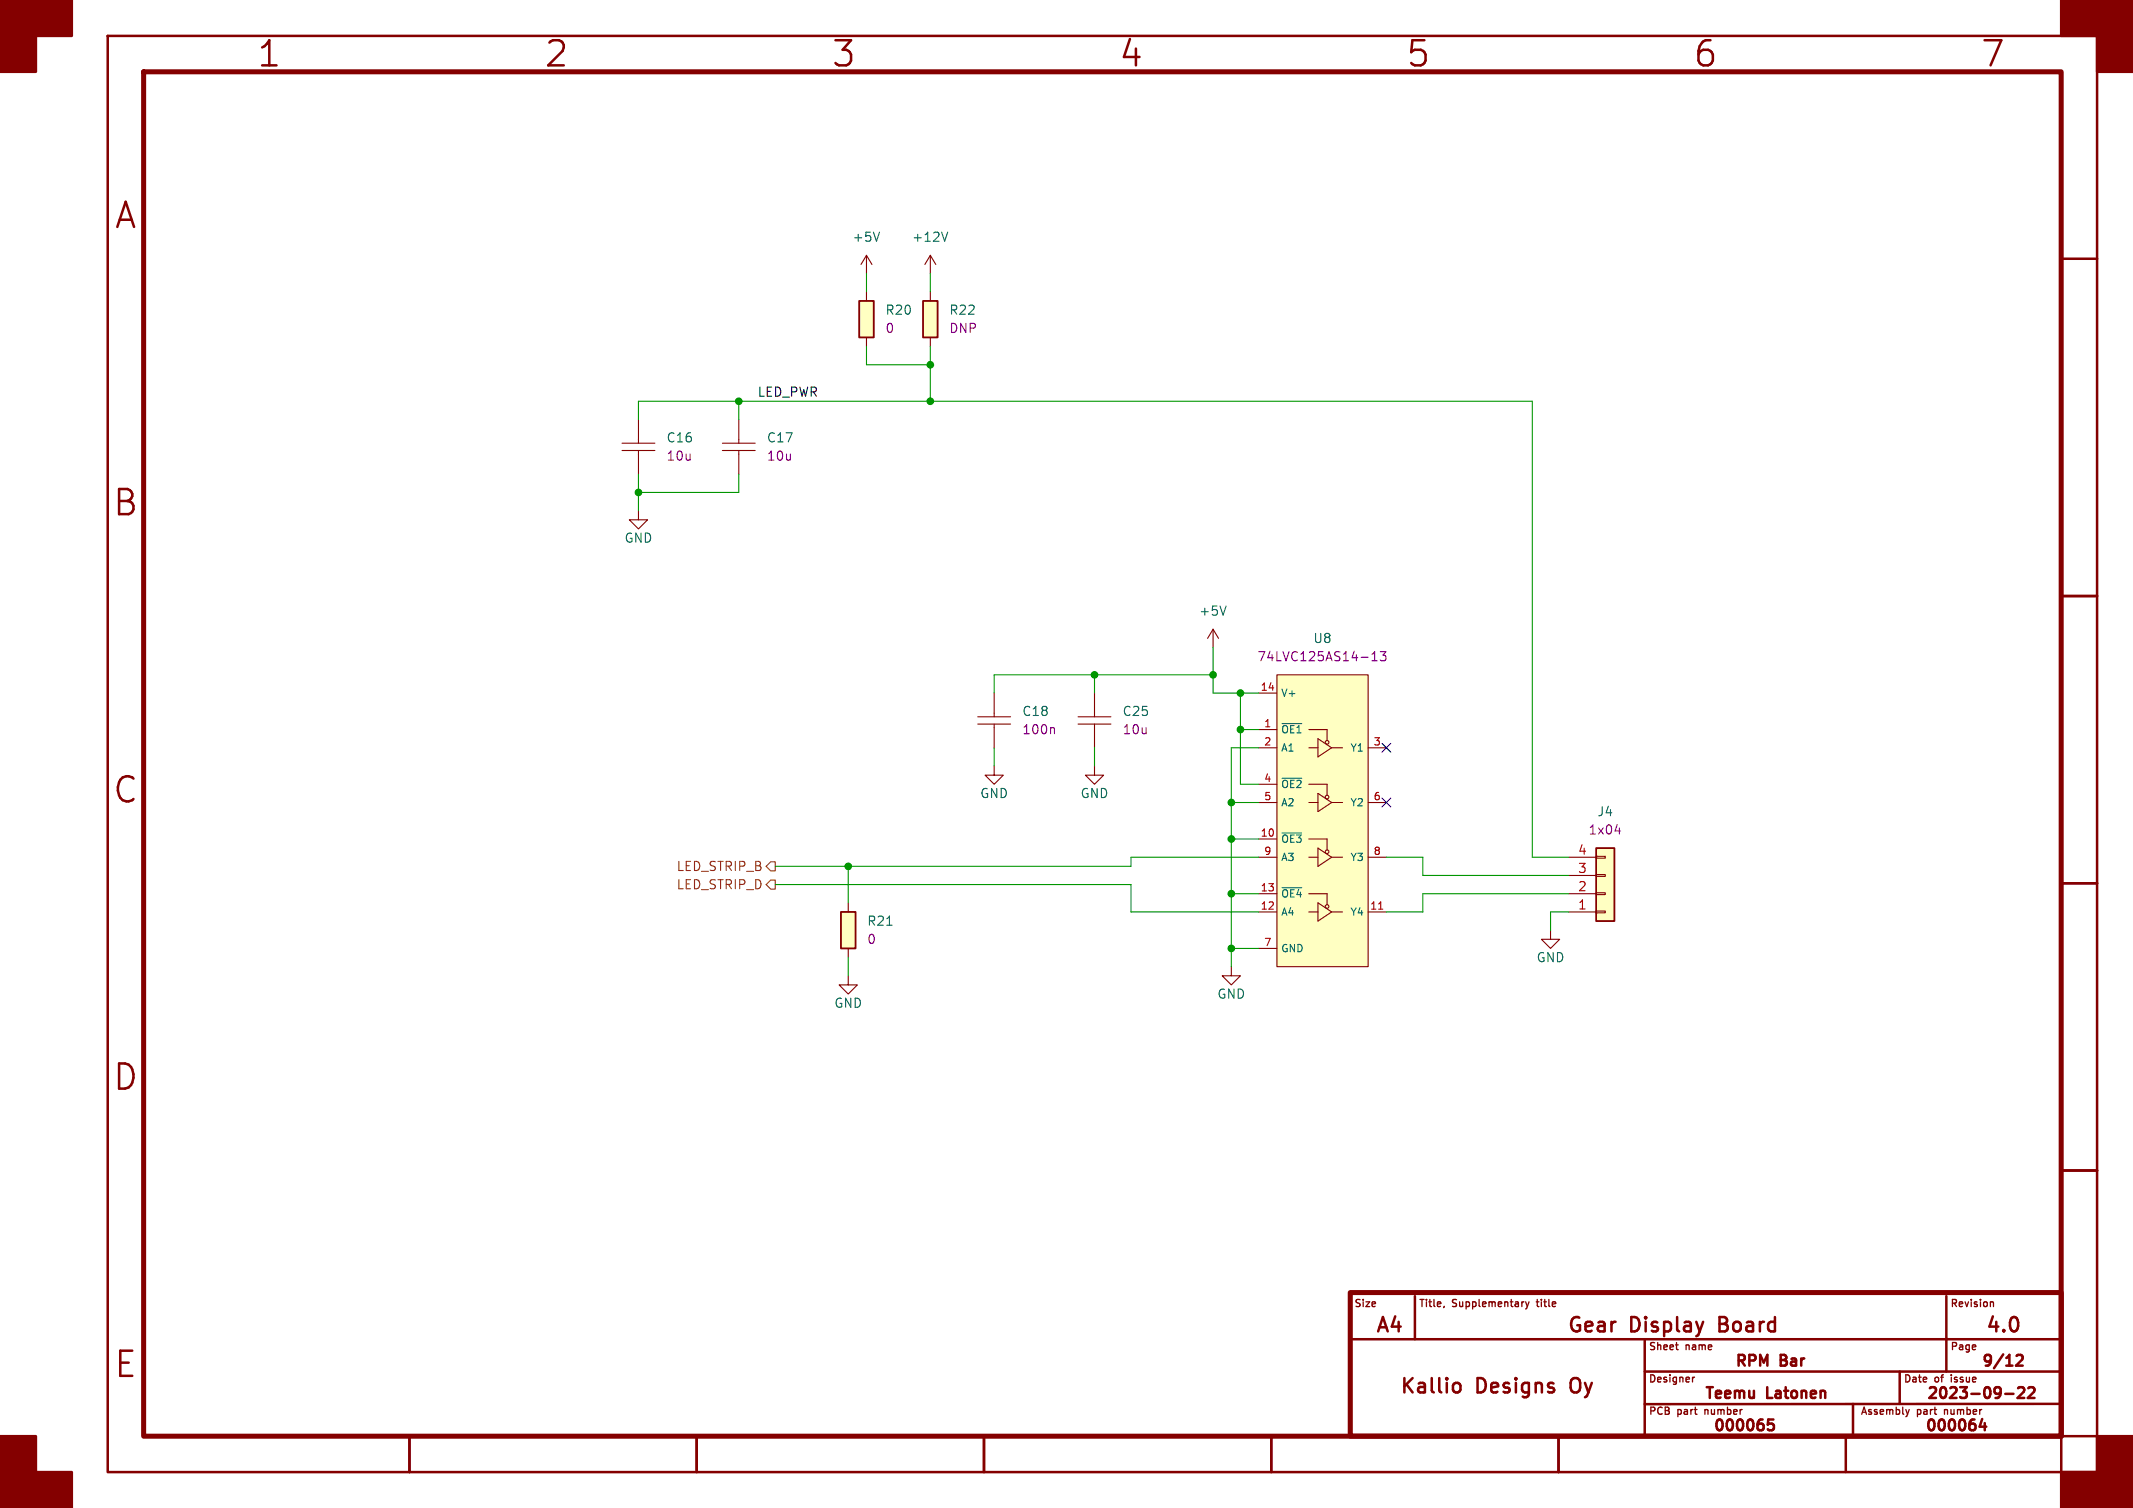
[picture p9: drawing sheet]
<svg xmlns="http://www.w3.org/2000/svg" width="297mm" height="210mm" viewBox="0 0 297 210" stroke-linecap="round" stroke-linejoin="round" font-family="sans-serif">
<g fill="none" stroke="#840000" stroke-width=".35">
<path d="M15 5h277v200h-277zM287 36h5M287 83h5M287 123h5M287 163h5M188 186.5h99M197 180.5v6M202.4 192.8a.54 .54 0 0 1 .5-.2 .54 .54 0 0 1 .5 .4v.5a.54 .54 0 0 1-.5 .4 .54 .54 0 0 1-.5-.2M229 186.5v13.5M229 191h58M237.1 184.1l-.4 1.3M246.9 197.7h-.7l-.1 .7 .3-.1h.5l.1 .2-.1 .5-.2 .2h-.3l-.3-.2"/>
<path d="M258 195.5v4.5M264.5 191v4.5M271 180.5v10.5M276 197.6l-.4 1.1h1M276.4 198.2v1M279.2 194.1h1.2M280.8 188.8l.2-.1 .5 .1a.41 .41 0 0 1 .1 .5l-.9 .9h.9M281 193.3l.2-.1 .5 .1a.41 .41 0 0 1 .1 .5l-.9 .9h1M282.4 193.3l.2-.1 .5 .1a.41 .41 0 0 1 .1 .5l-.8 .9h.9M287 195.5h-58M57 200v5M97 200v5"/>
<path d="M137 200v5M177 200v5M181 200h111M217 200v5M257 200v5M287 200v5"/>
</g>
<path d="M20 10h267v190h-267zM188 180h99v20h-99z" fill="none" stroke="#840000" stroke-width=".7"/>
<g fill="#840000" stroke="#840000" stroke-width=".35">
<path d="M0 0h10v5h-5v5h-5z"/>
<path d="M0 200h5v5h5v5h-10z"/>
<path d="M287 0h10v10h-5v-5h-5z"/>
<path d="M292 200h5v10h-10v-5h5z"/>
</g>
<path d="M201.1 181.9l-.1 .2M212.1 181.3h.1M212.4 181.3l.3 .7M212.7 182l-.3 .3M212.9 181.3l-.2 .7M233.6 188h.1M235.7 191.8v.7M236 191.8l-.3 .2M265.4 196.3l.2 .7M265.6 197l-.1 .2M265.8 196.3l-.2 .7M277.2 181.3h.3l.1 .7" fill="none" stroke="#840000" stroke-width=".18"/>
<path d="M120.6 35.6l-.7 1.2M120.6 35.6v2.5M120.6 35.6l.8 1.2M88.9 58.4v3.3M102.9 58.4v3.3M86.6 62.7h4.6M86.6 61.7h4.6M88.9 62.7v3.3M100.6 62.7h4.6M100.6 61.7h4.6M102.9 62.7v3.3M171.4 134.6v1.3h1.3l-1.3 1.3-1.2-1.3h1.2" fill="none" stroke="#840000" stroke-width=".15"/>
<path d="M122.5 32.3l-.5 1.3" fill="none" stroke="#006464" stroke-width=".15"/>
<path d="M117.1 127h2v5.1h-2z" fill="#ffffc2"/>
<path d="M117.1 127h2v5.1h-2z" fill="none" stroke="#840000" stroke-width=".25"/>
<path d="M118.1 135.9v1.3h1.3l-1.3 1.2-1.3-1.2h1.3M118.1 125.7v1.3M118.1 132.1v1.3" fill="none" stroke="#840000" stroke-width=".15"/>
<path d="M123.5 128.8h.7" fill="none" stroke="#006464" stroke-width=".15"/>
<path d="M128.5 41.9h2.1v5.1h-2.1z" fill="#ffffc2"/>
<path d="M128.5 41.9h2.1v5.1h-2.1z" fill="none" stroke="#840000" stroke-width=".25"/>
<path d="M129.5 35.6v2.5M129.5 35.6l-.7 1.2M129.5 35.6l.8 1.2M129.5 40.6v1.3M129.5 47v1.3M88.9 71.1v1.3h1.3l-1.3 1.3-1.3-1.3h1.3" fill="none" stroke="#840000" stroke-width=".15"/>
<path d="M132 32.3l-.5 1.3" fill="none" stroke="#006464" stroke-width=".15"/>
<path d="M119.6 41.9h2.1v5.1h-2.1z" fill="#ffffc2"/>
<path d="M119.6 41.9h2.1v5.1h-2.1z" fill="none" stroke="#840000" stroke-width=".25"/>
<path d="M120.6 40.6v1.3M120.6 47v1.3" fill="none" stroke="#840000" stroke-width=".15"/>
<path d="M222.2 118.1h2.6v10.2h-2.6z" fill="#ffffc2"/>
<path d="M218.4 119.4h3.8M222.2 119.3h1.3v.2h-1.3zM215.9 129.5v1.3h1.3l-1.3 1.3-1.3-1.3h1.3M218.4 127h3.8M218.4 124.5h3.8M218.4 121.9h3.8M222.2 121.8h1.3v.2h-1.3zM222.2 124.3h1.3v.3h-1.3zM222.2 126.9h1.3v.2h-1.3z" fill="none" stroke="#840000" stroke-width=".15"/>
<path d="M222.2 118.1h2.6v10.2h-2.6z" fill="none" stroke="#840000" stroke-width=".25"/>
<path d="M224.9 115.7h.8M225.5 115.3v.8" fill="none" stroke="#840084" stroke-width=".15"/>
<path d="M177.8 94h12.7v40.6h-12.7z" fill="#ffffc2"/>
<g fill="none" stroke="#840000" stroke-width=".15">
<path d="M136.1 99.8h4.6M138.4 96.5v3.3M150.1 99.8h4.6M152.4 96.5v3.3M168.9 87.6l-.8 1.3M168.9 87.6v2.6M168.9 87.6l.8 1.3M175.3 96.5h2.5M177.8 94h12.7v40.6h-12.7zM136.1 100.8h4.6M138.4 106.7v1.3h1.3l-1.3 1.2-1.2-1.2h1.2M138.4 100.8v3.3"/>
<path d="M150.1 100.8h4.6M152.4 106.7v1.3h1.3l-1.3 1.2-1.3-1.2h1.3M152.4 100.8v3.3M175.3 116.8h2.5M175.3 109.2h2.5M175.3 101.6h2.5M175.3 119.4h2.5M175.3 111.8h2.5M175.3 104.1h2.5M182.2 116.8h2.6v1.6M182.2 109.2h2.6v1.5M182.2 101.6h2.6v1.5"/>
<path d="M182.2 119.4h1.3M182.2 111.8h1.3M182.2 104.1h1.3M183.5 102.9l1.9 1.2-1.9 1.3zM183.5 110.5l1.9 1.3-1.9 1.2zM183.5 118.1l1.9 1.3-1.9 1.3zM185.4 119.4h1.5M185.4 111.8h1.5M185.4 104.1h1.5M190.5 119.4h2.5M190.5 111.8h2.5M190.5 104.1h2.5"/>
<path d="M175.3 124.5h2.5M175.3 127h2.5M175.3 132.1h2.5M182.2 124.5h2.6v1.5M182.2 127h1.3M183.5 125.7l1.9 1.3-1.9 1.3zM185.4 127h1.5M190.5 127h2.5"/>
<circle cx="184.8" cy="118.6" r=".25"/>
<circle cx="184.8" cy="111" r=".25"/>
<circle cx="184.8" cy="103.4" r=".25"/>
<circle cx="184.8" cy="126.2" r=".25"/>
</g>
<path d="M170.7 84.4l-.4 1.3M178.5 100.8h2.8M178.5 116h2.8M178.5 108.4h2.8M178.5 123.6h2.8" fill="none" stroke="#006464" stroke-width=".15"/>
<path d="M192 126.6h.5" fill="none" stroke="#a90000" stroke-width=".15"/>
<path d="M191 92h.8M191 91.1l.4-.4v1.3M192.2 90.7h.8l-.4 .5 .3 .2v.5l-.2 .1h-.3l-.2-.1M146.6 101.3l.2 .2v.7" fill="none" stroke="#840084" stroke-width=".15"/>
<path d="M107.3 120h.6v1.3h-.6l-.6-.6zM107.3 122.6h.6v1.2h-.6l-.6-.6z" fill="none" stroke="#725600" stroke-width=".15"/>
<g fill="none" stroke="#009600" stroke-width=".15">
<path d="M120.6 38.1v2.5M129.5 38.1v2.5M88.9 58.4v-2.5h124.5v63.5h5M102.9 55.9v2.5M120.6 48.3v2.5h8.9M129.5 48.3v7.6M88.9 66v5.1M102.9 66v2.6h-14M152.4 94v2.5M168.9 94h-30.5v2.5M168.9 90.2v6.3h6.4M172.7 96.5v12.7h2.6"/>
<path d="M138.4 104.1v2.6M152.4 104.1v2.6M171.4 111.8h3.9M171.4 116.8h3.9M172.7 101.6h2.6M175.3 119.4h-17.8v1.3h-49.6M175.3 104.1h-3.9v30.5M193 119.4h5.1v2.5h20.3M107.9 123.2h49.6v3.8h17.8M118.1 120.7v5M118.1 133.4v2.5M171.4 124.5h3.9"/>
<path d="M171.4 132.1h3.9M218.4 124.5h-20.3v2.5h-5.1M218.4 127h-2.5v2.5"/>
</g>
<path d="M192.4 103.5l1.2 1.2M192.4 111.2l1.2 1.2M193.6 103.5l-1.2 1.2M193.6 111.2l-1.2 1.2" fill="none" stroke="#000084" stroke-width=".15"/>
<g fill="#009600" stroke="#009600" stroke-width=".15">
<circle cx="102.9" cy="55.9" r=".46"/>
<circle cx="152.4" cy="94" r=".46"/>
<circle cx="118.1" cy="120.7" r=".46"/>
<circle cx="129.5" cy="55.9" r=".46"/>
<circle cx="129.5" cy="50.8" r=".46"/>
<circle cx="88.9" cy="68.6" r=".46"/>
<circle cx="171.4" cy="132.1" r=".46"/>
<circle cx="171.4" cy="124.5" r=".46"/>
<circle cx="172.7" cy="101.6" r=".46"/>
<circle cx="171.4" cy="116.8" r=".46"/>
<circle cx="171.4" cy="111.8" r=".46"/>
<circle cx="168.9" cy="94" r=".46"/>
<circle cx="172.7" cy="96.5" r=".46"/>
</g>
<g font-size="4.9" fill="#840000">
<text x="35.7" y="9.8">1</text>
<text x="75.7" y="9.8">2</text>
<text x="115.7" y="9.8">3</text>
<text x="155.7" y="9.8">4</text>
<text x="195.7" y="9.8">5</text>
<text x="235.7" y="9.8">6</text>
<text x="275.7" y="9.8">7</text>
<text x="15.8" y="32.3">A</text>
<text x="15.6" y="72.3">B</text>
<text x="15.6" y="112.3">C</text>
<text x="15.6" y="152.3">D</text>
<text x="15.7" y="192.3">E</text>
</g>
<g font-size="2.8" fill="#840000">
<text x="191.4" y="186">A4</text>
<text x="218.1" y="186">Gear</text>
<text x="227" y="186">Display</text>
<text x="239.9" y="186">Board</text>
<text x="276.3" y="186">4.0</text>
<text x="194.7" y="194.5">Kallio</text>
<text x="205.6" y="194.5">Designs</text>
<text x="219.3" y="194.5">Oy</text>
</g>
<g font-size="2.1" fill="#840000">
<text x="241.5" y="190.8">RPM</text>
<text x="248.1" y="190.8">Bar</text>
<text x="275.7" y="190.8">9/12</text>
<text x="237.1" y="195.3">Teemu</text>
<text x="246.1" y="195.3">Latonen</text>
<text x="268.1" y="195.3">2023-09-22</text>
<text x="238.3" y="199.8">000065</text>
<text x="267.8" y="199.8">000064</text>
</g>
<g font-size="1.8" fill="#006464">
<text x="118.6" y="33.9">+5V</text>
<text x="126.9" y="33.9">+12V</text>
<text x="123.2" y="44">R20</text>
<text x="132.1" y="44">R22</text>
<text x="92.7" y="61.8">C16</text>
<text x="106.7" y="61.8">C17</text>
<text x="86.9" y="75.8">GND</text>
<text x="166.9" y="86">+5V</text>
<text x="182.8" y="89.8">U8</text>
<text x="142.2" y="99.9">C18</text>
<text x="156.2" y="99.9">C25</text>
<text x="136.4" y="111.4">GND</text>
<text x="150.4" y="111.4">GND</text>
<text x="222.3" y="113.9">J4</text>
<text x="120.7" y="129.1">R21</text>
<text x="213.9" y="134.2">GND</text>
<text x="116.1" y="140.6">GND</text>
<text x="169.4" y="139.3">GND</text>
</g>
<g font-size="1.8" fill="#840084">
<text x="123.2" y="46.6">0</text>
<text x="132.1" y="46.6">DNP</text>
<text x="92.7" y="64.4">10u</text>
<text x="106.7" y="64.4">10u</text>
<text x="175" y="92.3">74LVC125AS14-13</text>
<text x="142.2" y="102.5">100n</text>
<text x="156.2" y="102.5">10u</text>
<text x="221.1" y="116.4">1x04</text>
<text x="120.7" y="131.7">0</text>
</g>
<text font-size="1.8" fill="#0f0f0f" x="105.4" y="55.3">LED_PWR</text>
<g font-size="1.8" fill="#a90000">
<text x="219.6" y="119.1">4</text>
<text x="219.6" y="124.2">2</text>
<text x="219.6" y="121.7">3</text>
<text x="219.6" y="126.7">1</text>
</g>
<g font-size="1.8" fill="#725600">
<text x="94.1" y="121.5">LED_STRIP_B</text>
<text x="94.1" y="124.1">LED_STRIP_D</text>
</g>
<g font-size="1.4" fill="#a90000">
<text x="175.4" y="96.3">14</text>
<text x="175.9" y="101.3">1</text>
<text x="175.9" y="103.9">2</text>
<text x="191.2" y="103.9">3</text>
<text x="175.9" y="109">4</text>
<text x="175.9" y="111.5">5</text>
<text x="191.2" y="111.5">6</text>
<text x="175.4" y="116.6">10</text>
<text x="175.9" y="119.1">9</text>
<text x="191.2" y="119.1">8</text>
<text x="175.4" y="124.2">13</text>
<text x="175.4" y="126.7">12</text>
<text x="175.9" y="131.8">7</text>
<text x="190.7" y="126.7">11</text>
</g>
<g font-size="1.4" fill="#006464">
<text x="178.3" y="97.3">V+</text>
<text x="178.3" y="102.3">~{OE1}</text>
<text x="178.3" y="104.9">A1</text>
<text x="187.9" y="104.9">Y1</text>
<text x="178.3" y="110">~{OE2}</text>
<text x="178.3" y="112.5">A2</text>
<text x="187.9" y="112.5">Y2</text>
<text x="178.3" y="117.6">~{OE3}</text>
<text x="178.3" y="125.2">~{OE4}</text>
<text x="178.3" y="120.1">A3</text>
<text x="187.9" y="120.1">Y3</text>
<text x="178.3" y="127.7">A4</text>
<text x="187.9" y="127.7">Y4</text>
<text x="178.3" y="132.8">GND</text>
</g>
<g font-size="1.4" fill="#840000">
<text x="188.5" y="182.3">Size</text>
<text x="197.5" y="182.3">Title,</text>
<text x="202.3" y="182.3">Supplementary</text>
<text x="214.4" y="182.3">title</text>
<text x="271.5" y="182.3">Revision</text>
<text x="229.5" y="188.3">Sheet</text>
<text x="234.8" y="188.3">name</text>
<text x="271.5" y="188.3">Page</text>
<text x="229.5" y="192.8">Designer</text>
<text x="229.5" y="197.3">PCB</text>
<text x="233.6" y="197.3">part</text>
<text x="237.7" y="197.3">number</text>
<text x="259" y="197.3">Assembly</text>
<text x="265" y="192.8">Date</text>
<text x="267" y="197.3">part</text>
<text x="269.4" y="192.8">of</text>
<text x="271.1" y="197.3">number</text>
<text x="272" y="192.8">issue</text>
</g>
</svg>
